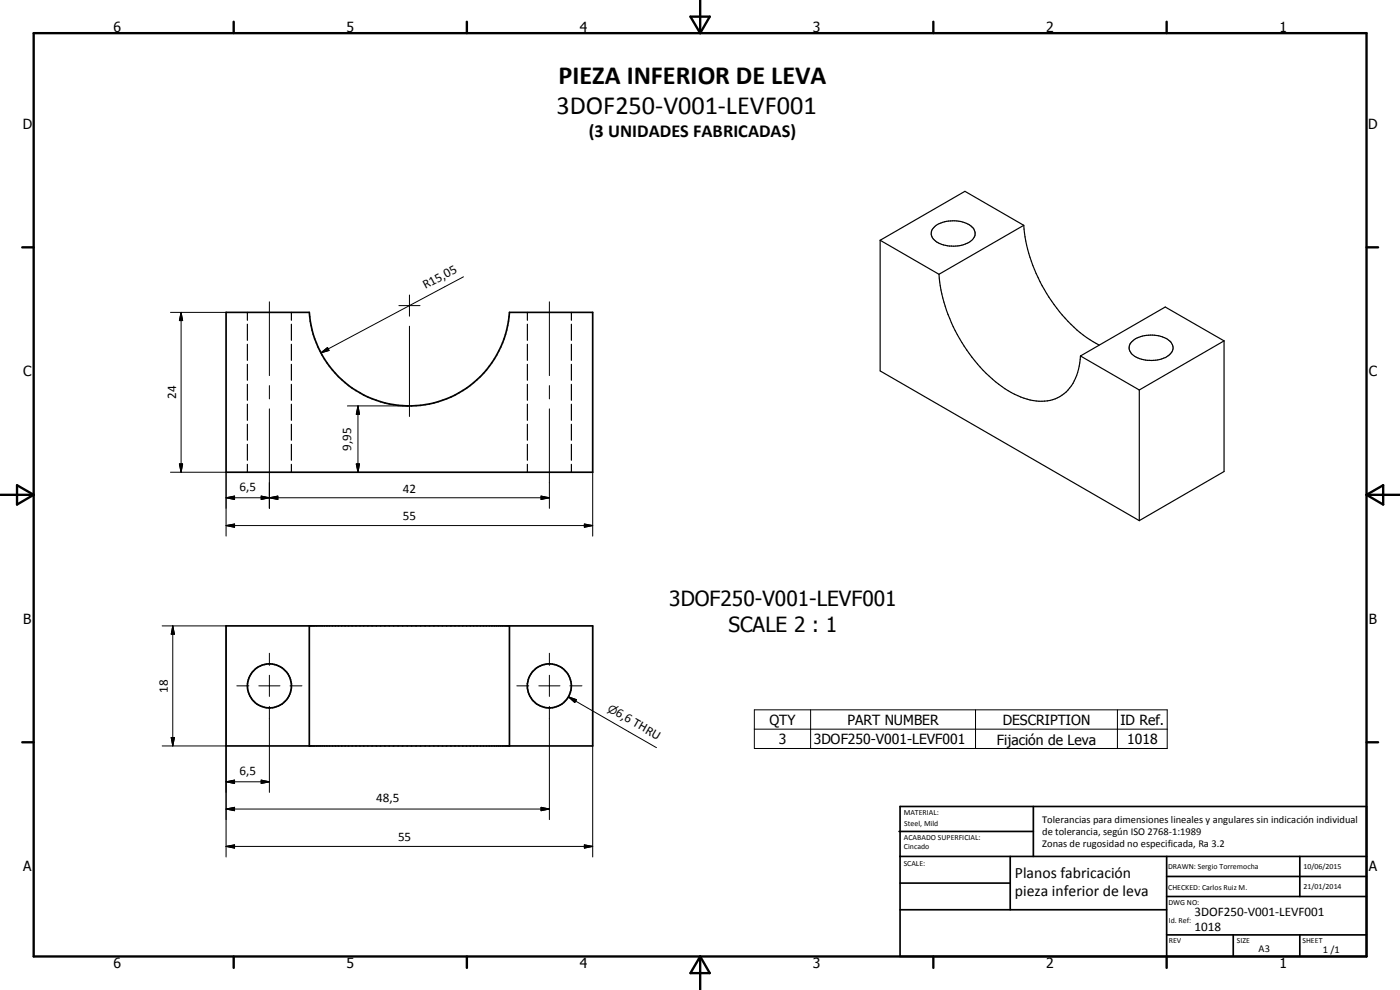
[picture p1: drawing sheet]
<svg xmlns="http://www.w3.org/2000/svg" width="420mm" height="297mm" viewBox="0 0 420 297" stroke-linecap="round" stroke-linejoin="round" font-family="sans-serif">
<g fill="none" stroke="#000" stroke-width=".51">
<path d="M67.8 93.7h25a30.1 30.1 0 0 0 30.1 28.1 30.1 30.1 0 0 0 30-28.1h25v48h-110.1zM67.8 187.8h110.1v36h-110.1zM92.8 187.8v36M152.9 187.8v36M269.8 249.5h40.3M270.1 242h140v45h-140zM270.1 257h140M303.2 257v16M310.1 242v15M350.1 257v30M390.1 257v12M270.1 265h33.1"/>
<path d="M270.1 273h80M350.1 269h60M350.1 263h60M350.1 280.5h60M370.1 280.5v6.5M390.1 280.5v6.5"/>
<circle cx="80.8" cy="205.8" r="6.6"/>
<circle cx="164.8" cy="205.8" r="6.6"/>
</g>
<g fill="none" stroke="#000" stroke-width=".35">
<path d="M264.1 72.1l17.7 10.2M264.1 72.1v39.2l77.8 44.9M280.3 68.2a9.4 9.4 0 0 1 11.7 .2 2.81 2.81 0 0 1-1.3 4.4 9.5 9.5 0 0 1-10.6-1.1 2.46 2.46 0 0 1 .2-3.5zM307.2 67.6l-25.4 14.7M307.2 67.6l-17.6-10.2-25.5 14.7M307.2 67.6a47.6 47.6 0 0 0 19.9 34.3l2.8 1.6M74.2 93.7v2.4M74.2 97.3v4.8M87.4 93.7v2.4M87.4 97.3v4.8M158.3 93.7v2.4M158.3 97.3v4.8"/>
<path d="M171.5 93.7v2.4M171.5 97.3v4.8M281.8 82.3a47.6 47.6 0 0 0 20.7 34.9 17 17 0 0 0 13.4 2.7 12.5 12.5 0 0 0 8.2-11l.2-2.1M74.2 103.3v4.8M74.2 109.3v4.8M74.2 115.3v4.8M87.4 103.3v4.8M87.4 109.3v4.8M87.4 115.3v4.8M158.3 103.3v4.8M158.3 109.3v4.8M158.3 115.3v4.8"/>
<path d="M171.5 103.3v4.8M171.5 109.3v4.8M171.5 115.3v4.8M324.3 106.8l17.6 10.2M339.7 102.5a9.4 9.4 0 0 1 11.7 .2 2.8 2.8 0 0 1-1.3 4.4 10.2 10.2 0 0 1-10.3-.8 2.52 2.52 0 0 1-.1-3.8zM341.9 117v39.2M367.4 102.3l-17.7-10.2-25.4 14.7M367.4 102.3l-25.5 14.7M367.4 102.3v39.2l-25.5 14.7M74.2 121.3v4.8M74.2 127.3v4.8M74.2 133.3v4.8"/>
<path d="M74.2 139.3v2.4M87.4 121.3v4.8M87.4 127.3v4.8M87.4 133.3v4.8M87.4 139.3v2.4M158.3 121.3v4.8M158.3 127.3v4.8M158.3 133.3v4.8M158.3 139.3v2.4M171.5 121.3v4.8M171.5 127.3v4.8M171.5 133.3v4.8"/>
<path d="M171.5 139.3v2.4"/>
</g>
<g fill="none" stroke="#000" stroke-width=".71">
<path d="M10.1 9.9h400v277.1h-400zM70.1 6.5v3.4M140.1 6.5v3.4M207.2 5h5.8l-2.9 4.9zM210.1 0v9.9M280.1 6.5v3.4M350.1 6.5v3.4M6.7 74.2h3.4M410.1 74.2h3.5M.1 148.5h10M5.1 145.6l5 2.9-5 2.9zM410.1 148.5h10"/>
<path d="M410.1 148.5l5-2.9v5.8zM6.7 222.7h3.4M410.1 222.7h3.5M70.1 287v3.4M140.1 287v3.4M210.1 287v10M210.1 287l2.9 5h-5.8zM280.1 287v3.4M350.1 287v3.4"/>
</g>
<g fill="none" stroke="#000" stroke-width=".3">
<path d="M51.2 93.7h16.6M54.3 93.7l.5 2.5h-1zM54.3 93.7v48M80.8 90.6v22.1M119.7 91.7h6.4M122.9 91.7h.1M122.9 88.5v6.4M122.9 97.9v27.1M139.1 83.1l-42.8 22.8M164.9 90.6v22.1M80.8 115.7v4M96.3 105.9l2-1.6 .5 .9z"/>
<path d="M164.9 115.7v4M53.8 139.2h1l-.5 2.5zM80.8 122.7v29.8M104.3 121.8h18.5M106.9 139.2h1l-.5 2.5zM107.4 121.8l.5 2.5h-1zM107.4 121.8v19.9M164.9 122.7v29.8M51.2 141.7h16.6v19.2M67.8 157.7l2.6-.5v1zM67.8 149.4l2.6-.6v1.1zM67.8 157.7h110.1"/>
<path d="M67.8 149.4h97.1M78.4 148.8l2.4 .6-2.4 .5zM80.8 149.4l2.6-.6v1.1zM162.4 148.8l2.5 .6-2.5 .5zM175.4 157.2l2.5 .5-2.5 .5zM177.9 141.7v19.2M48.7 187.8h19.1v69.3M51.8 187.8l.6 2.5h-1zM51.8 187.8v36M80.8 196v3.6M164.9 196v3.6M177.9 187.8v69.3"/>
<path d="M71.1 205.8h3.6M77.7 205.8h6.3M80.8 202.6v6.4M80.8 212v25.7M87 205.8h3.6M155.1 205.8h3.6M161.7 205.8h6.4M164.9 202.6v6.4M164.9 212v33.9M170.6 209.1l2.4 .8-.5 .9zM170.6 209.1l26.4 15.2M171 205.8h3.7"/>
<path d="M226.4 213h123.9v11.6h-123.9zM226.4 218.8h123.9M243.3 213v11.6M292.8 213v11.6M335.4 213v11.6M48.7 223.8h19.1M51.4 221.3h1l-.6 2.5zM67.8 234.6l2.6-.5v1zM67.8 234.6h13M78.4 234.1l2.4 .5-2.4 .5zM67.8 254l2.6-.5v1zM67.8 242.7l2.6-.5v1z"/>
<path d="M67.8 254h110.1M67.8 242.7h97.1M162.4 242.2l2.5 .5-2.5 .5zM175.4 253.5l2.5 .5-2.5 .5z"/>
</g>
<g fill="#000">
<path d="M54.3 93.7l.5 2.5h-1zM96.3 105.9l2-1.6 .5 .9zM53.8 139.2h1l-.5 2.5zM106.9 139.2h1l-.5 2.5zM107.4 121.8l.5 2.5h-1zM67.8 157.7l2.6-.5v1zM67.8 149.4l2.6-.6v1.1zM78.4 148.8l2.4 .6-2.4 .5zM80.8 149.4l2.6-.6v1.1zM162.4 148.8l2.5 .6-2.5 .5zM175.4 157.2l2.5 .5-2.5 .5zM51.8 187.8l.6 2.5h-1z"/>
<path d="M170.6 209.1l2.4 .8-.5 .9zM51.4 221.3h1l-.6 2.5zM67.8 234.6l2.6-.5v1zM78.4 234.1l2.4 .5-2.4 .5zM67.8 254l2.6-.5v1zM67.8 242.7l2.6-.5v1zM162.4 242.2l2.5 .5-2.5 .5zM175.4 253.5l2.5 .5-2.5 .5z"/>
</g>
<g font-size="7.9">
<text x="167.6" y="25.2">PIEZA INFERIOR DE LEVA</text>
<text x="167" y="34.2">3DOF250-V001-LEVF001</text>
</g>
<g font-size="6.3">
<text x="200.9" y="181.9">3DOF250-V001-LEVF001</text>
<text x="218.6" y="189.5">SCALE 2 : 1</text>
</g>
<text font-size="5.5" x="176.7" y="41.2">(3 UNIDADES FABRICADAS)</text>
<g font-size="4.7">
<text x="304.6" y="263.5">Planos fabricación</text>
<text x="304.6" y="268.9">pieza inferior de leva</text>
</g>
<g font-size="4.2">
<text x="34" y="9.6">6</text>
<text x="104" y="9.6">5</text>
<text x="174" y="9.6">4</text>
<text x="244" y="9.6">3</text>
<text x="314" y="9.6">2</text>
<text x="384" y="9.6">1</text>
<text x="6.8" y="38.7">D</text>
<text x="410.6" y="38.7">D</text>
<text x="7" y="112.9">C</text>
<text x="410.8" y="112.9">C</text>
<text x="7" y="187.1">B</text>
<text x="410.8" y="187.1">B</text>
<text x="230.9" y="217.5">QTY</text>
<text x="254.3" y="217.4">PART NUMBER</text>
<text x="300.9" y="217.5">DESCRIPTION</text>
<text x="336.3" y="217.5">ID Ref.</text>
<text x="233.7" y="223.3">3</text>
<text x="244.2" y="223.3">3DOF250-V001-LEVF001</text>
<text x="299.2" y="223.4">Fijación de Leva</text>
<text x="338.3" y="223.3">1018</text>
<text x="7" y="261.4">A</text>
<text x="410.8" y="261.4">A</text>
<text x="34" y="290.4">6</text>
<text x="104" y="290.4">5</text>
<text x="174" y="290.4">4</text>
<text x="244" y="290.4">3</text>
<text x="314" y="290.4">2</text>
<text x="384" y="290.4">1</text>
</g>
<g font-size="3.9">
<text x="127.7" y="86.8" transform="rotate(-28 127.7 86.8)">R15,05</text>
<text x="52.8" y="119.7" transform="rotate(-90 52.8 119.7)">24</text>
<text x="105.4" y="135.3" transform="rotate(-90 105.4 135.3)">9,95</text>
<text x="71.9" y="147.3">6,5</text>
<text x="120.9" y="147.9">42</text>
<text x="120.9" y="156.1">55</text>
<text x="50.3" y="207.8" transform="rotate(-90 50.3 207.8)">18</text>
<text x="184.5" y="214.7" transform="rotate(30 184.5 214.7)">6,6 THRU</text>
<text x="71.9" y="232.5">6,5</text>
<text x="112.9" y="240.7">48,5</text>
<text x="119.5" y="252.4">55</text>
<text x="358.5" y="275">3DOF250-V001-LEVF001</text>
<text x="358.5" y="279.4">1018</text>
</g>
<text font-size="3.3" x="182.1" y="213.3" transform="rotate(30 182.1 213.3)">n</text>
<g font-size="3.1">
<text x="312.7" y="246.8">Tolerancias para dimensiones lineales y angulares sin indicación individual</text>
<text x="312.7" y="250.4">de tolerancia, según ISO 2768-1:1989</text>
<text x="312.7" y="254">Zonas de rugosidad no especificada, Ra 3.2</text>
<text x="377.7" y="285.6">A3</text>
<text x="397" y="285.9">1 /1</text>
</g>
<g font-size="2.4">
<text x="271.2" y="244.4">MATERIAL:</text>
<text x="271.3" y="252">ACABADO SUPERFICIAL:</text>
<text x="271.4" y="247.9">Steel, Mild</text>
<text x="271.3" y="254.6">Cincado</text>
<text x="271.2" y="259.7">SCALE:</text>
<text x="350.6" y="260.8">DRAWN: Sergio Torremocha</text>
<text x="391.2" y="260.6">10/06/2015</text>
<text x="350.6" y="267">CHECKED: Carlos Ruiz M.</text>
<text x="391.2" y="266.7">21/01/2014</text>
<text x="350.6" y="271.4">DWG NO:</text>
<text x="350.8" y="276.9">Id. Ref:</text>
<text x="350.8" y="282.8">REV</text>
<text x="371.2" y="282.9">SIZE</text>
<text x="390.9" y="282.9">SHEET</text>
</g>
</svg>
